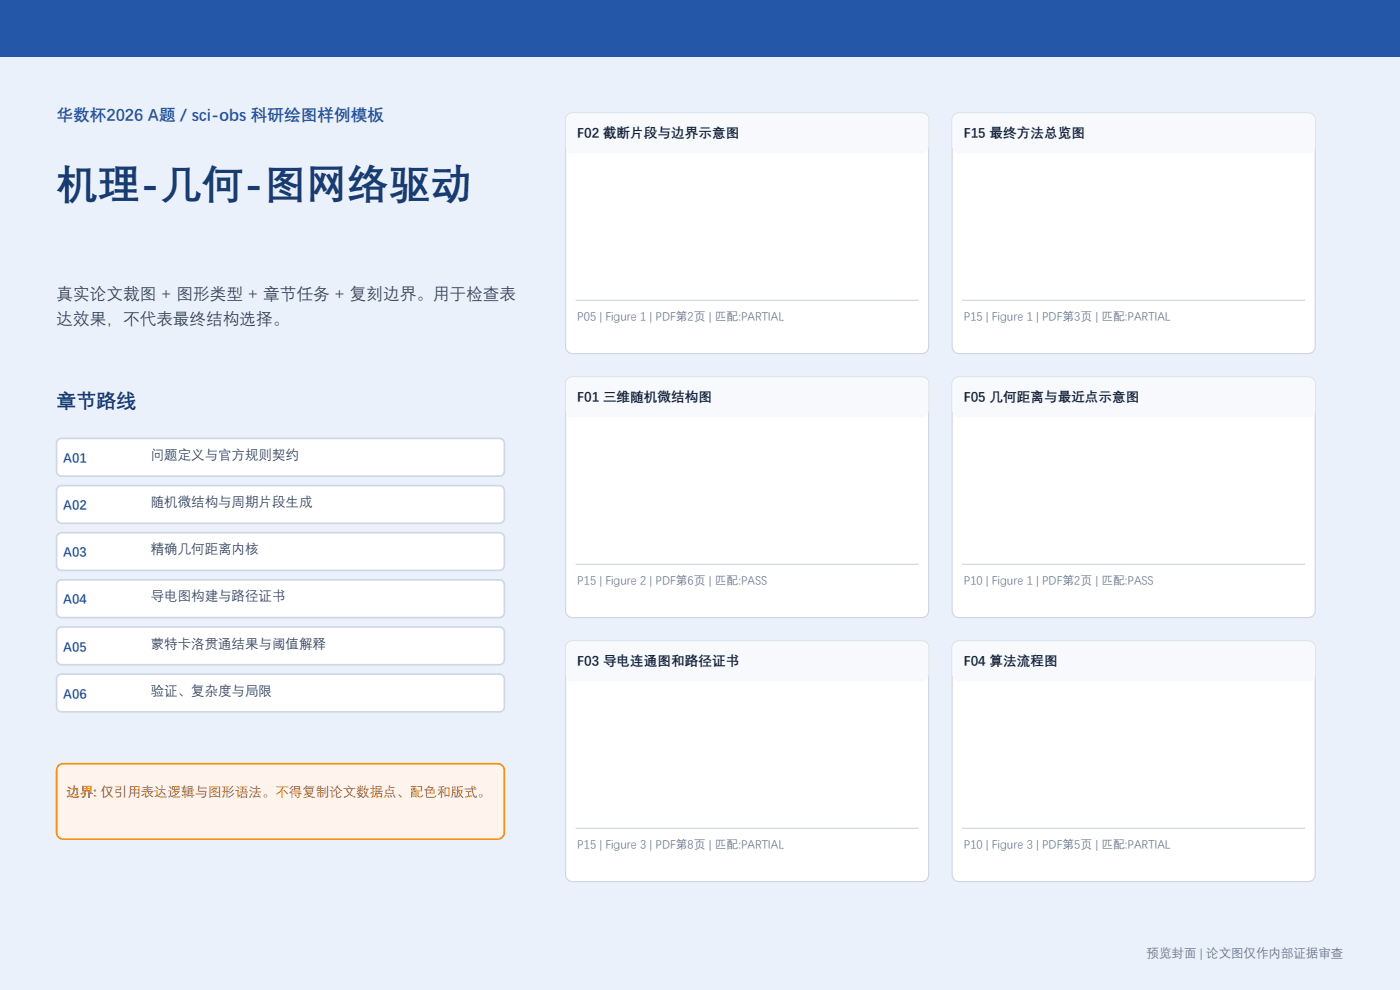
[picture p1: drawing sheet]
<svg xmlns="http://www.w3.org/2000/svg" width="297mm" height="210mm" viewBox="0 0 297 210" stroke-linecap="round" stroke-linejoin="round" font-family="sans-serif">
<path d="M0 0h297v210h-297z" fill-rule="evenodd" fill="#eaf1fb"/>
<path d="M0 0h297v12h-297z" fill-rule="evenodd" fill="#2457a7"/>
<g fill="#fff" stroke="#cfd7e3" stroke-width=".35">
<path d="M12.4 93.2l.7-.2h92.8a1.06 1.06 0 0 1 1.1 1.1v5.8a1.06 1.06 0 0 1-1.1 1.1h-92.8a1.06 1.06 0 0 1-1.1-1.1v-5.8z" fill-rule="evenodd"/>
<path d="M12.2 103.4l.9-.4h92.8a1.06 1.06 0 0 1 1.1 1.1v5.8a1.06 1.06 0 0 1-1.1 1.1h-92.8a1.06 1.06 0 0 1-1.1-1.1v-5.8z" fill-rule="evenodd"/>
<path d="M12.4 113.2l.7-.2h92.8a1.06 1.06 0 0 1 1.1 1.1v5.8a1.06 1.06 0 0 1-1.1 1.1h-92.8a1.06 1.06 0 0 1-1.1-1.1v-5.8z" fill-rule="evenodd"/>
<path d="M12.2 123.4l.9-.4h92.8a1.06 1.06 0 0 1 1.1 1.1v5.8a1.06 1.06 0 0 1-1.1 1.1h-92.8a1.06 1.06 0 0 1-1.1-1.1v-5.8z" fill-rule="evenodd"/>
<path d="M12.4 133.2l.7-.2h92.8a1.06 1.06 0 0 1 1.1 1.1v5.8a1.06 1.06 0 0 1-1.1 1.1h-92.8a1.06 1.06 0 0 1-1.1-1.1v-5.8z" fill-rule="evenodd"/>
<path d="M12.4 143.2l.7-.2h92.8a1.06 1.06 0 0 1 1.1 1.1v5.8a1.06 1.06 0 0 1-1.1 1.1h-92.8a1.06 1.06 0 0 1-1.1-1.1v-5.8z" fill-rule="evenodd"/>
</g>
<path d="M12.6 162.3l.8-.3h92.2a1.41 1.41 0 0 1 1.4 1.4v13.2a1.41 1.41 0 0 1-1.4 1.4h-92.2a1.41 1.41 0 0 1-1.4-1.4v-13.2l.1-.4z" fill-rule="evenodd" fill="#fff4ed" stroke="#f79009" stroke-width=".35"/>
<path d="M120.3 24.6l.7-.5 .4-.1h74.2a1.41 1.41 0 0 1 1.4 1.4v48.2a1.41 1.41 0 0 1-1.4 1.4h-74.2a1.41 1.41 0 0 1-1.4-1.4v-48.2z" fill-rule="evenodd" fill="#fff" stroke="#cfd7e3" stroke-width=".25"/>
<path d="M120.3 24.6l.7-.5 .4-.1h74.2a1.41 1.41 0 0 1 1.4 1.4v5.7a1.41 1.41 0 0 1-1.4 1.4h-74.2a1.41 1.41 0 0 1-1.4-1.4v-5.7z" fill-rule="evenodd" fill="#f7f9fc"/>
<path d="M122.1 63.7h72.8" fill="none" stroke="#cfd7e3" stroke-width=".25"/>
<path d="M202.3 24.6l.7-.5 .4-.1h74.2a1.41 1.41 0 0 1 1.4 1.4v48.2a1.41 1.41 0 0 1-1.4 1.4h-74.2a1.41 1.41 0 0 1-1.4-1.4v-48.2z" fill-rule="evenodd" fill="#fff" stroke="#cfd7e3" stroke-width=".25"/>
<path d="M202.3 24.6l.7-.5 .4-.1h74.2a1.41 1.41 0 0 1 1.4 1.4v5.7a1.41 1.41 0 0 1-1.4 1.4h-74.2a1.41 1.41 0 0 1-1.4-1.4v-5.7z" fill-rule="evenodd" fill="#f7f9fc"/>
<path d="M204.1 63.7h72.8" fill="none" stroke="#cfd7e3" stroke-width=".25"/>
<path d="M120.6 80.3l.8-.3h74.2a1.41 1.41 0 0 1 1.4 1.4v48.2a1.41 1.41 0 0 1-1.4 1.4h-74.2a1.41 1.41 0 0 1-1.4-1.4v-48.2l.1-.4z" fill-rule="evenodd" fill="#fff" stroke="#cfd7e3" stroke-width=".25"/>
<path d="M120.6 80.3l.8-.3h74.2a1.41 1.41 0 0 1 1.4 1.4v5.7a1.41 1.41 0 0 1-1.4 1.4h-74.2a1.41 1.41 0 0 1-1.4-1.4v-5.7l.1-.4z" fill-rule="evenodd" fill="#f7f9fc"/>
<path d="M122.1 119.7h72.8" fill="none" stroke="#cfd7e3" stroke-width=".25"/>
<path d="M202.6 80.3l.8-.3h74.2a1.41 1.41 0 0 1 1.4 1.4v48.2a1.41 1.41 0 0 1-1.4 1.4h-74.2a1.41 1.41 0 0 1-1.4-1.4v-48.2l.1-.4z" fill-rule="evenodd" fill="#fff" stroke="#cfd7e3" stroke-width=".25"/>
<path d="M202.6 80.3l.8-.3h74.2a1.41 1.41 0 0 1 1.4 1.4v5.7a1.41 1.41 0 0 1-1.4 1.4h-74.2a1.41 1.41 0 0 1-1.4-1.4v-5.7l.1-.4z" fill-rule="evenodd" fill="#f7f9fc"/>
<path d="M204.1 119.7h72.8" fill="none" stroke="#cfd7e3" stroke-width=".25"/>
<path d="M120.6 136.3l.8-.3h74.2a1.41 1.41 0 0 1 1.4 1.4v48.2a1.41 1.41 0 0 1-1.4 1.4h-74.2a1.41 1.41 0 0 1-1.4-1.4v-48.2l.1-.4z" fill-rule="evenodd" fill="#fff" stroke="#cfd7e3" stroke-width=".25"/>
<path d="M120.6 136.3l.8-.3h74.2a1.41 1.41 0 0 1 1.4 1.4v5.7a1.41 1.41 0 0 1-1.4 1.4h-74.2a1.41 1.41 0 0 1-1.4-1.4v-5.7l.1-.4z" fill-rule="evenodd" fill="#f7f9fc"/>
<path d="M122.1 175.7h72.8" fill="none" stroke="#cfd7e3" stroke-width=".25"/>
<path d="M202.3 136.6l.7-.5 .4-.1h74.2a1.41 1.41 0 0 1 1.4 1.4v48.2a1.41 1.41 0 0 1-1.4 1.4h-74.2a1.41 1.41 0 0 1-1.4-1.4v-48.2z" fill-rule="evenodd" fill="#fff" stroke="#cfd7e3" stroke-width=".25"/>
<path d="M202.3 136.6l.7-.5 .4-.1h74.2a1.41 1.41 0 0 1 1.4 1.4v5.7a1.41 1.41 0 0 1-1.4 1.4h-74.2a1.41 1.41 0 0 1-1.4-1.4v-5.7z" fill-rule="evenodd" fill="#f7f9fc"/>
<path d="M204.1 175.7h72.8" fill="none" stroke="#cfd7e3" stroke-width=".25"/>
<text font-size="8.8" fill="#183b70" x="12" y="41.8">机理-几何-图网络驱动</text>
<text font-size="4.2" fill="#183b70" x="12" y="86.2">章节路线</text>
<text font-size="3.5" fill="#2457a7" x="12" y="25.5">华数杯2026 A题 / sci-obs 科研绘图样例模板</text>
<g font-size="3.5" fill="#344054">
<text x="12" y="63.5">真实论文裁图 + 图形类型 + 章节任务 + 复刻边界。用于检查表</text>
<text x="12" y="68.8">达效果，不代表最终结构选择。</text>
</g>
<g font-size="2.9" fill="#172234">
<text x="122.5" y="29">F02 截断片段与边界示意图</text>
<text x="204.5" y="29">F15 最终方法总览图</text>
<text x="122.5" y="85">F01 三维随机微结构图</text>
<text x="204.5" y="85">F05 几何距离与最近点示意图</text>
<text x="122.5" y="141">F03 导电连通图和路径证书</text>
<text x="204.5" y="141">F04 算法流程图</text>
</g>
<g font-size="2.9" fill="#344054">
<text x="32" y="97.4">问题定义与官方规则契约</text>
<text x="32" y="107.4">随机微结构与周期片段生成</text>
<text x="32" y="117.4">精确几何距离内核</text>
<text x="32" y="127.4">导电图构建与路径证书</text>
<text x="32" y="137.4">蒙特卡洛贯通结果与阈值解释</text>
<text x="32" y="147.4">验证、复杂度与局限</text>
</g>
<text font-size="2.9" fill="#b54708" x="14.1" y="168.9">边界: 仅引用表达逻辑与图形语法。不得复制论文数据点、配色和版式。</text>
<g font-size="2.8" fill="#2457a7">
<text x="13.4" y="98">A01</text>
<text x="13.4" y="108">A02</text>
<text x="13.4" y="118">A03</text>
<text x="13.4" y="128">A04</text>
<text x="13.4" y="138">A05</text>
<text x="13.4" y="148">A06</text>
</g>
<text font-size="2.6" fill="#667085" x="243.2" y="203">预览封面 | 论文图仅作内部证据审查</text>
<g font-size="2.5" fill="#667085">
<text x="122.5" y="68">P05 | Figure 1 | PDF第2页 | 匹配:PARTIAL</text>
<text x="204.5" y="68">P15 | Figure 1 | PDF第3页 | 匹配:PARTIAL</text>
<text x="122.5" y="124">P15 | Figure 2 | PDF第6页 | 匹配:PASS</text>
<text x="204.5" y="124">P10 | Figure 1 | PDF第2页 | 匹配:PASS</text>
<text x="122.5" y="180">P15 | Figure 3 | PDF第8页 | 匹配:PARTIAL</text>
<text x="204.5" y="180">P10 | Figure 3 | PDF第5页 | 匹配:PARTIAL</text>
</g>
</svg>
